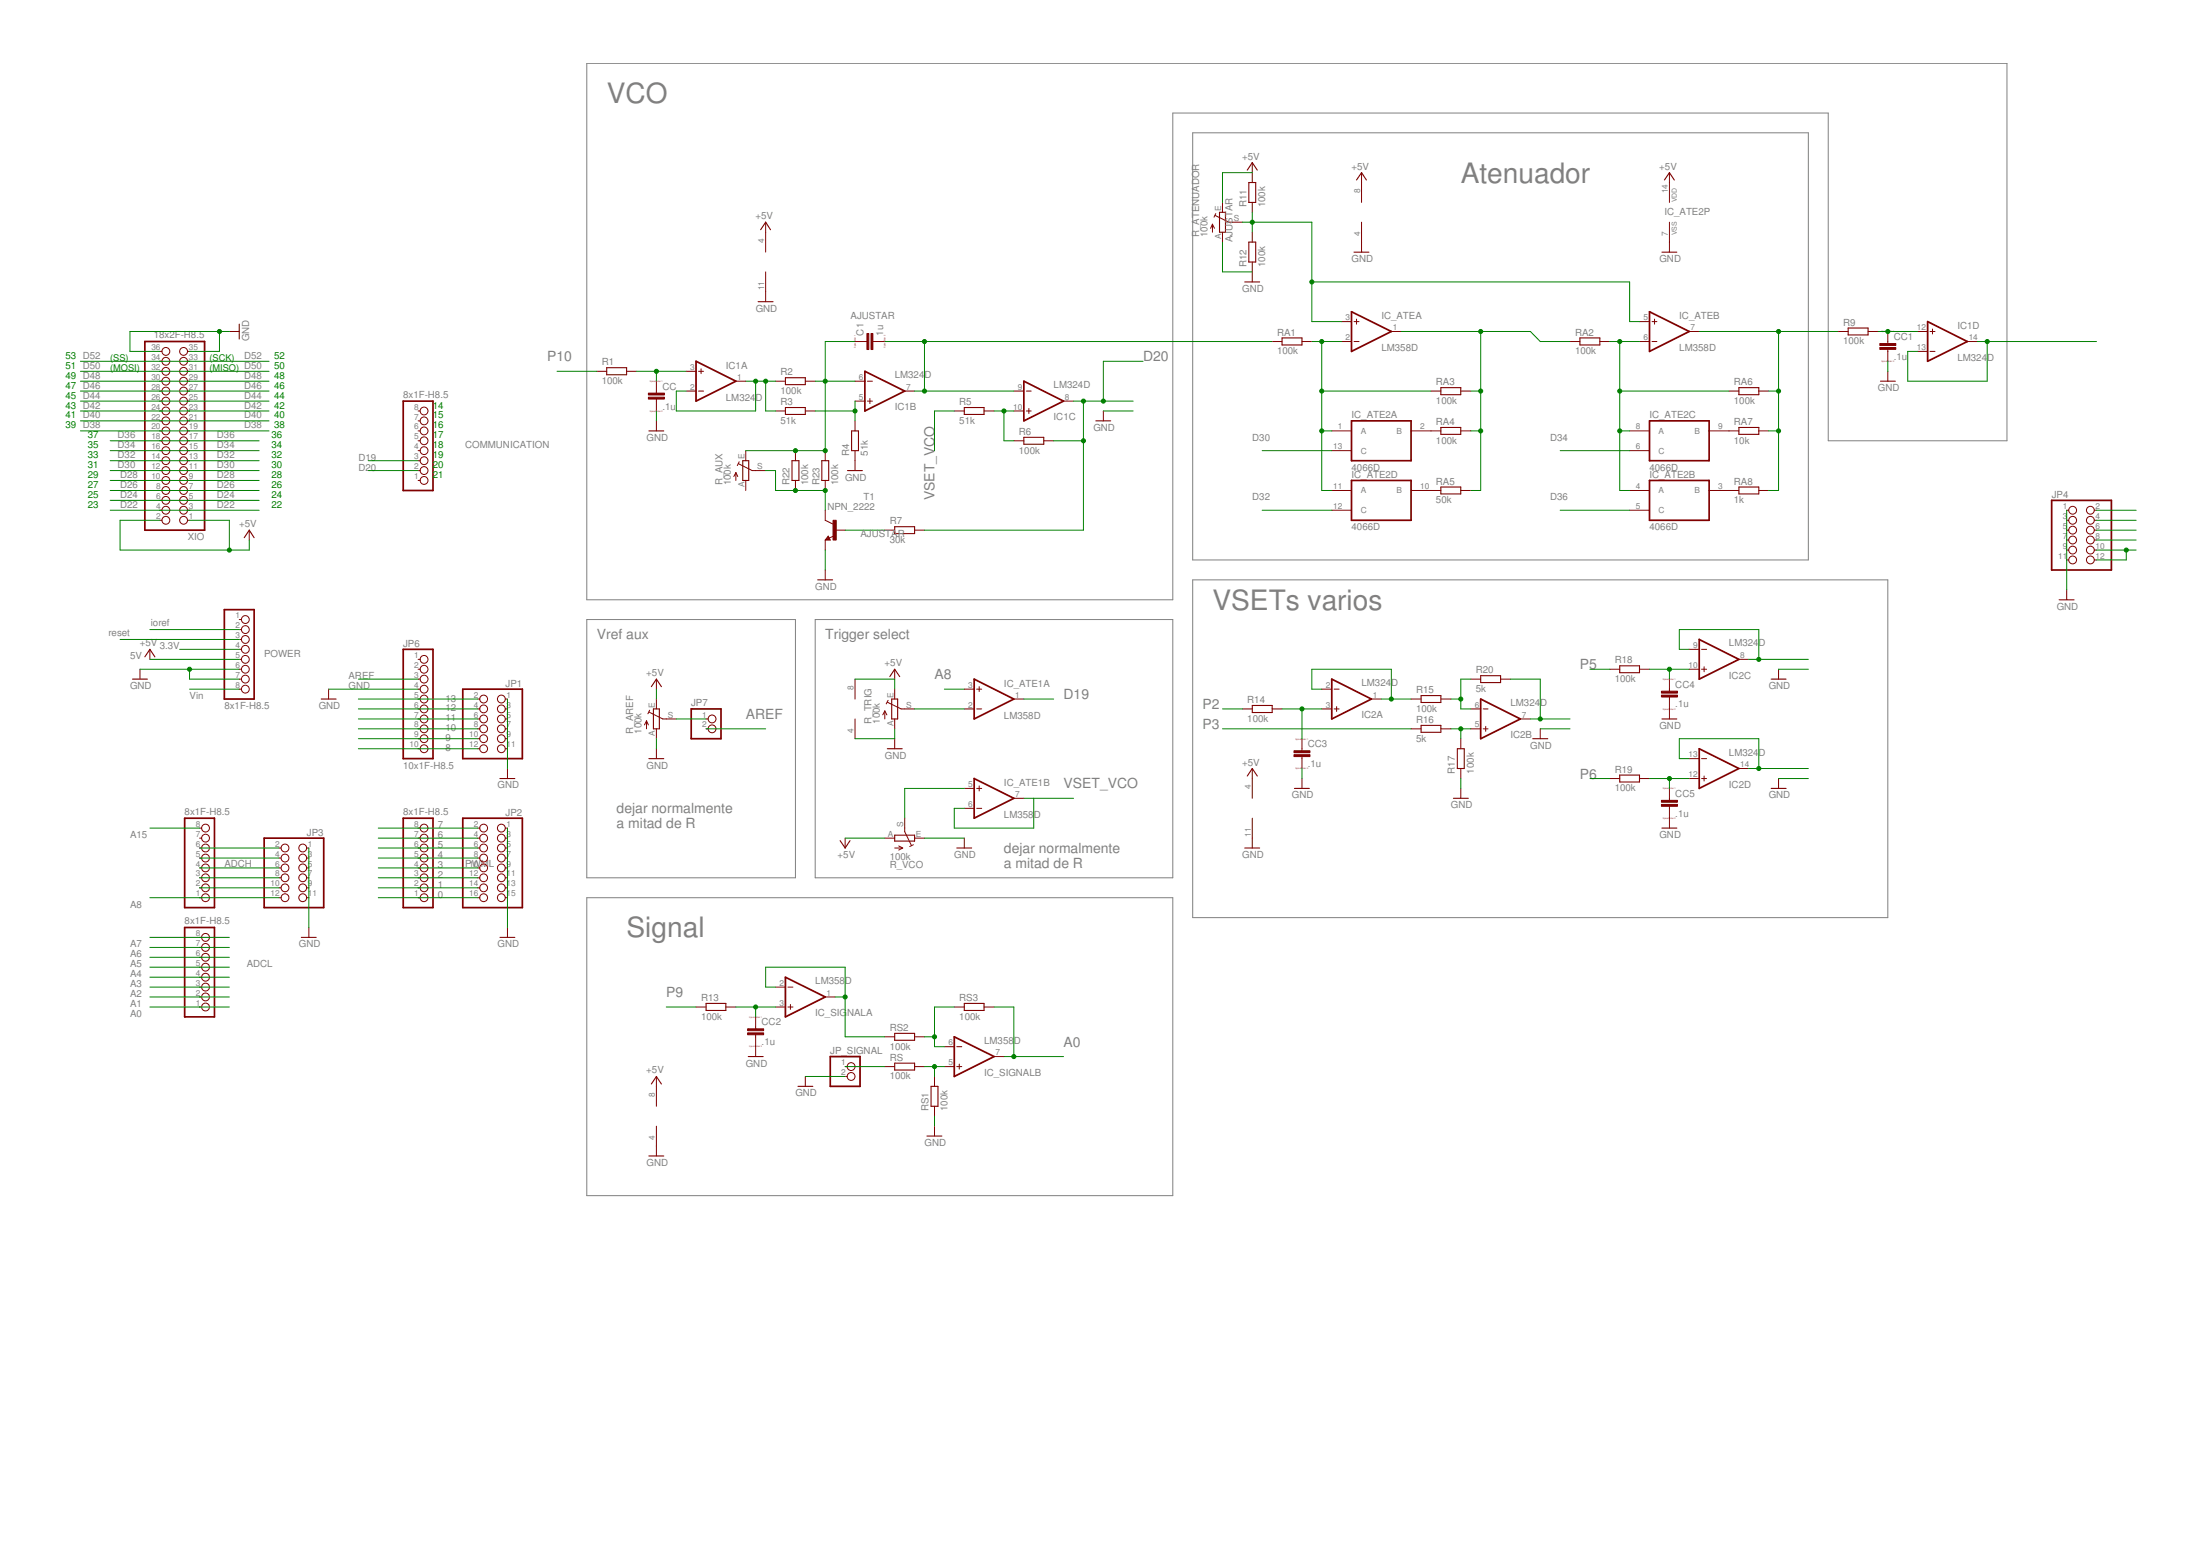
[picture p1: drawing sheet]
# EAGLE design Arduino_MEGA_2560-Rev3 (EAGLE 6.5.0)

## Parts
ADCH  8x1F-H8.5  PINHD-1X8  [1X08]
ADCL  8x1F-H8.5  PINHD-1X8  [1X08]
C1  1u  CC1812  [C1812]
CC  .1u  CC1812  [C1812]
CC1  .1u  CC1812  [C1812]
CC2  .1u  CC1812  [C1812]
CC3  .1u  CC1812  [C1812]
CC4  .1u  CC1812  [C1812]
CC5  .1u  CC1812  [C1812]
COMMUNICATION  8x1F-H8.5  PINHD-1X8  [1X08]
IC1  LM324D  [SO14]
IC2  LM324D  [SO14]
IC_ATE  LM358D  [SO08]
IC_ATE1  LM358D  [SO08]
IC_ATE2  4066D  [SO14]
IC_SIGNAL  LM358D  [SO08]
JP1  PINHD-2X6  [2X06]
JP2  PINHD-2X8  [2X08]
JP3  PINHD-2X6  [2X06]
JP4  PINHD-2X6  [2X06]
JP6  10x1F-H8.5  PINHD-1X10_ARD  [1X10]
JP7  PINHD-1X2  [1X02]
JP_SIGNAL  PINHD-1X2  [1X02]
POWER  8x1F-H8.5  PINHD-1X8  [1X08]
PWML  8x1F-H8.5  PINHD-1X8  [1X08]
R1  100k  R-EU_R1206  [R1206]
R2  100k  R-EU_R1206  [R1206]
R3  51k  R-EU_R1206  [R1206]
R4  51k  R-EU_R1206  [R1206]
R5  51k  R-EU_R1206  [R1206]
R6  100k  R-EU_R1206  [R1206]
R7  30k  R-EU_0204/7  [0204/7]
R9  100k  R-EU_R1206  [R1206]
R11  100k  R-EU_R1206  [R1206]
R12  100k  R-EU_R1206  [R1206]
R13  100k  R-EU_R1206  [R1206]
R14  100k  R-EU_R1206  [R1206]
R15  100k  R-EU_R1206  [R1206]
R16  5k  R-EU_R1206  [R1206]
R17  100k  R-EU_R1206  [R1206]
R18  100k  R-EU_R1206  [R1206]
R19  100k  R-EU_R1206  [R1206]
R20  5k  R-EU_R1206  [R1206]
R22  100k  R-EU_R1206  [R1206]
R23  100k  R-EU_R1206  [R1206]
R_AREF  100k  TRIM_EU-B64Y  [B64Y]
R_ATENUADOR  100k  TRIM_EU-B64Y  [B64Y]
R_AUX  100k  TRIM_EU-B64Y  [B64Y]
R_TRIG  100k  TRIM_EU-B64Y  [B64Y]
R_VCO  100k  TRIM_EU-B64Y  [B64Y]
RA1  100k  R-EU_R1206  [R1206]
RA2  100k  R-EU_R1206  [R1206]
RA3  100k  R-EU_R1206  [R1206]
RA4  100k  R-EU_R1206  [R1206]
RA5  50k  R-EU_R1206  [R1206]
RA6  100k  R-EU_R1206  [R1206]
RA7  10k  R-EU_0204/7  [0204/7]
RA8  1k  R-EU_0204/7  [0204/7]
RS  100k  R-EU_R1206  [R1206]
RS1  100k  R-EU_R1206  [R1206]
RS2  100k  R-EU_R1206  [R1206]
RS3  100k  R-EU_R1206  [R1206]
T1  NPN_2222  NPN_SUP  [TO19_SUP]
XIO  18x2F-H8.5  PINHD-2X18  [2X18]

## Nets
3V3: POWER.4
+5V [power usb]: IC1.4(P:V+) IC2.4(P:V+) IC_ATE1.8(P:V+) IC_ATE2.14(P:VDD) IC_ATE.8(P:V+) IC_SIGNAL.8(P:V+) POWER.5 R11.2 R_AREF.E R_ATENUADOR.E R_TRIG.E R_VCO.A XIO.1 XIO.2
A0: ADCL.1 IC_SIGNAL.7(B:OUT) RS3.2
A1: ADCL.2
A2: ADCL.3
A3: ADCL.4
A4: ADCL.5
A5: ADCL.6
A6: ADCL.7
A7: ADCL.8
A8: ADCH.1 IC_ATE1.3(A:+IN) JP3.12
A9: ADCH.2 JP3.10
A9BIS: IC_ATE1.5(B:+IN) R_VCO.S
A10: ADCH.3 JP3.8
A11: ADCH.4 JP3.6
A12: ADCH.5 JP3.4
A13: ADCH.6 JP3.2
A15: ADCH.8
AREF: JP6.3 JP7.2
D19: COMMUNICATION.3 IC_ATE1.1(A:OUT)
D20: COMMUNICATION.2 IC1.8(C:OUT) JP4.2 R6.2 R7.2
D22: XIO.3 XIO.4
D24: XIO.5 XIO.6
D26: XIO.7 XIO.8
D28: XIO.9 XIO.10
D30: IC_ATE2.13(A:C) XIO.11 XIO.12
D32: IC_ATE2.12(D:C) XIO.13 XIO.14
D34: IC_ATE2.6(C:C) XIO.15 XIO.16
D36: IC_ATE2.5(B:C) XIO.17 XIO.18
D38: XIO.19 XIO.20
D40: XIO.21 XIO.22
D42: XIO.23 XIO.24
D44: XIO.25 XIO.26
D46: XIO.27 XIO.28
D48: XIO.29 XIO.30
D50: XIO.31 XIO.32
D52: XIO.33 XIO.34
GND [gnd]: CC1.2 CC2.2 CC3.2 CC4.2 CC5.2 CC.2 IC1.11(P:V-) IC2.11(P:V-) IC_ATE1.4(P:V-) IC_ATE2.7(P:VSS) IC_ATE.4(P:V-) IC_SIGNAL.4(P:V-) JP1.1 JP1.3 JP1.5 JP1.7 JP1.9 JP1.11 JP2.1 JP2.3 JP2.5 JP2.7 JP2.9 JP2.11 JP2.13 JP2.15 JP3.1 JP3.3 JP3.5 JP3.7 JP3.9 JP3.11 JP4.1 JP4.3 JP4.5 JP4.7 JP4.9 JP4.11 JP6.4 JP_SIGNAL.2 POWER.6 POWER.7 R4.1 R12.1 R17.1 R_AREF.A R_ATENUADOR.A R_TRIG.A R_VCO.E RS1.1 T1.3(E) XIO.35 XIO.36
N$1: POWER.3
N$2: POWER.2
N$4: IC_ATE1.2(A:-IN) R_TRIG.S
N$5: CC.1 IC1.3(A:+IN) R1.2
N$6: IC1.1(A:OUT) IC1.2(A:-IN) R2.1 R3.1
N$7: IC_ATE2.1(A:A) IC_ATE2.11(D:A) IC_ATE.2(A:-IN) RA1.2 RA3.1
N$8: C1.1 IC1.6(B:-IN) R2.2 R22.2 R23.2 R_AUX.E
N$9: IC_ATE2.3(B:B) RA8.1
N$10: IC1.5(B:+IN) R3.2 R4.2
N$11: IC1.10(C:+IN) R5.2 R6.1
N$12: IC_ATE2.10(D:B) RA5.1
N$13: R7.1 T1.2(B)
N$14: CC1.1 IC1.12(D:+IN) R9.2
N$15: IC_SIGNAL.1(A:OUT) IC_SIGNAL.2(A:-IN) RS2.1
N$17: IC_ATE2.4(B:A) IC_ATE2.8(C:A) IC_ATE.6(B:-IN) RA2.2 RA6.1
N$18: IC_ATE.1(A:OUT) RA2.1 RA3.2 RA4.2 RA5.2
N$19: IC_ATE2.2(A:B) RA4.1
N$20 [gnd]: IC_SIGNAL.5(B:+IN) RS1.2 RS.2
N$21: IC_SIGNAL.6(B:-IN) RS2.2 RS3.1
N$22: CC3.1 IC2.3(A:+IN) R14.2
N$23: IC_ATE2.9(C:B) RA7.1
N$24: IC2.1(A:OUT) IC2.2(A:-IN) R15.1
N$25: CC2.1 IC_SIGNAL.3(A:+IN) R13.2
N$26: IC2.6(B:-IN) R15.2 R20.1
N$27: IC_ATE.7(B:OUT) R9.1 RA6.2 RA7.2 RA8.2
N$28: IC_ATE.3(A:+IN) IC_ATE.5(B:+IN) R11.1 R12.2 R_ATENUADOR.S
N$29: IC2.5(B:+IN) R16.2 R17.2
N$30: CC5.1 IC2.12(D:+IN) R19.2
N$31: CC4.1 IC2.10(C:+IN) R18.2
N$35: R22.1 R23.1 R_AUX.S T1.1(C)
N$36: JP7.1 R_AREF.S
P0: JP2.16 PWML.1
P1: JP2.14 PWML.2
P2: JP2.12 PWML.3 R14.1
P3: JP2.10 PWML.4 R16.1
P4: JP2.8 PWML.5
P5: JP2.6 PWML.6 R18.1
P6: JP2.4 PWML.7 R19.1
P7: JP2.2 PWML.8
P8: JP1.12 JP6.10
P9: JP1.10 JP6.9 R13.1
P10: JP1.8 JP6.8 R1.1
P11: JP1.6 JP6.7
P12: JP1.4 JP6.6
P13: JP1.2 JP6.5
SIGNAL: JP_SIGNAL.1 RS.1
SP5: IC2.8(C:OUT) IC2.9(C:-IN) JP4.4
SP6: IC2.13(D:-IN) IC2.14(D:OUT) JP4.6
SPSUPER: IC2.7(B:OUT) JP4.8 R20.2
TRIANG_ATE: IC1.13(D:-IN) IC1.14(D:OUT) JP4.10 JP4.12
TRIANGULAR: C1.2 IC1.7(B:OUT) IC1.9(C:-IN) RA1.1
VIN: POWER.8
VSET_VCO: IC_ATE1.6(B:-IN) IC_ATE1.7(B:OUT) R5.1
Unconnected: ADCH.7 COMMUNICATION.1 COMMUNICATION.4 COMMUNICATION.5 COMMUNICATION.6 COMMUNICATION.7 COMMUNICATION.8 JP6.1 JP6.2 POWER.1 R_AUX.A

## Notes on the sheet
- VCO
- Atenuador
- AJUSTAR
- AJUSTAR
- 53 | (SS) | (SCK) | 52
- 51 | (MOSI) | (MISO) | 50
- 49 | 48
- 47 | 46
- 45 | 44
- 43 | 42 | 14
- 41 | 40 | 15
- 39 | 38 | 16
- 37 | 36 | 17
- 35 | 34 | 18
- 33 | 32 | 19
- 31 | 30 | 20
- 29 | 28 | 21
- 27 | 26
- 25 | 24
- 23 | 22
- AJUSTAR
- VSETs varios
- ioref
- reset
- Vref aux | Trigger select
- 3.3V
- 5V
- P5
- Vin | 13
- 12 | P2
- 11
- 10 | P3
- 9
- 8
- P6
- 7
- dejar normalmente
  a mitad de R
- A15 | 6
- 5
- 4
- 3
- dejar normalmente
  a mitad de R
- 2
- 1
- 0
- A8
- Signal
- A7
- A6
- A5
- A4
- A3
- A2 | P9
- A1
- A0
- A0
